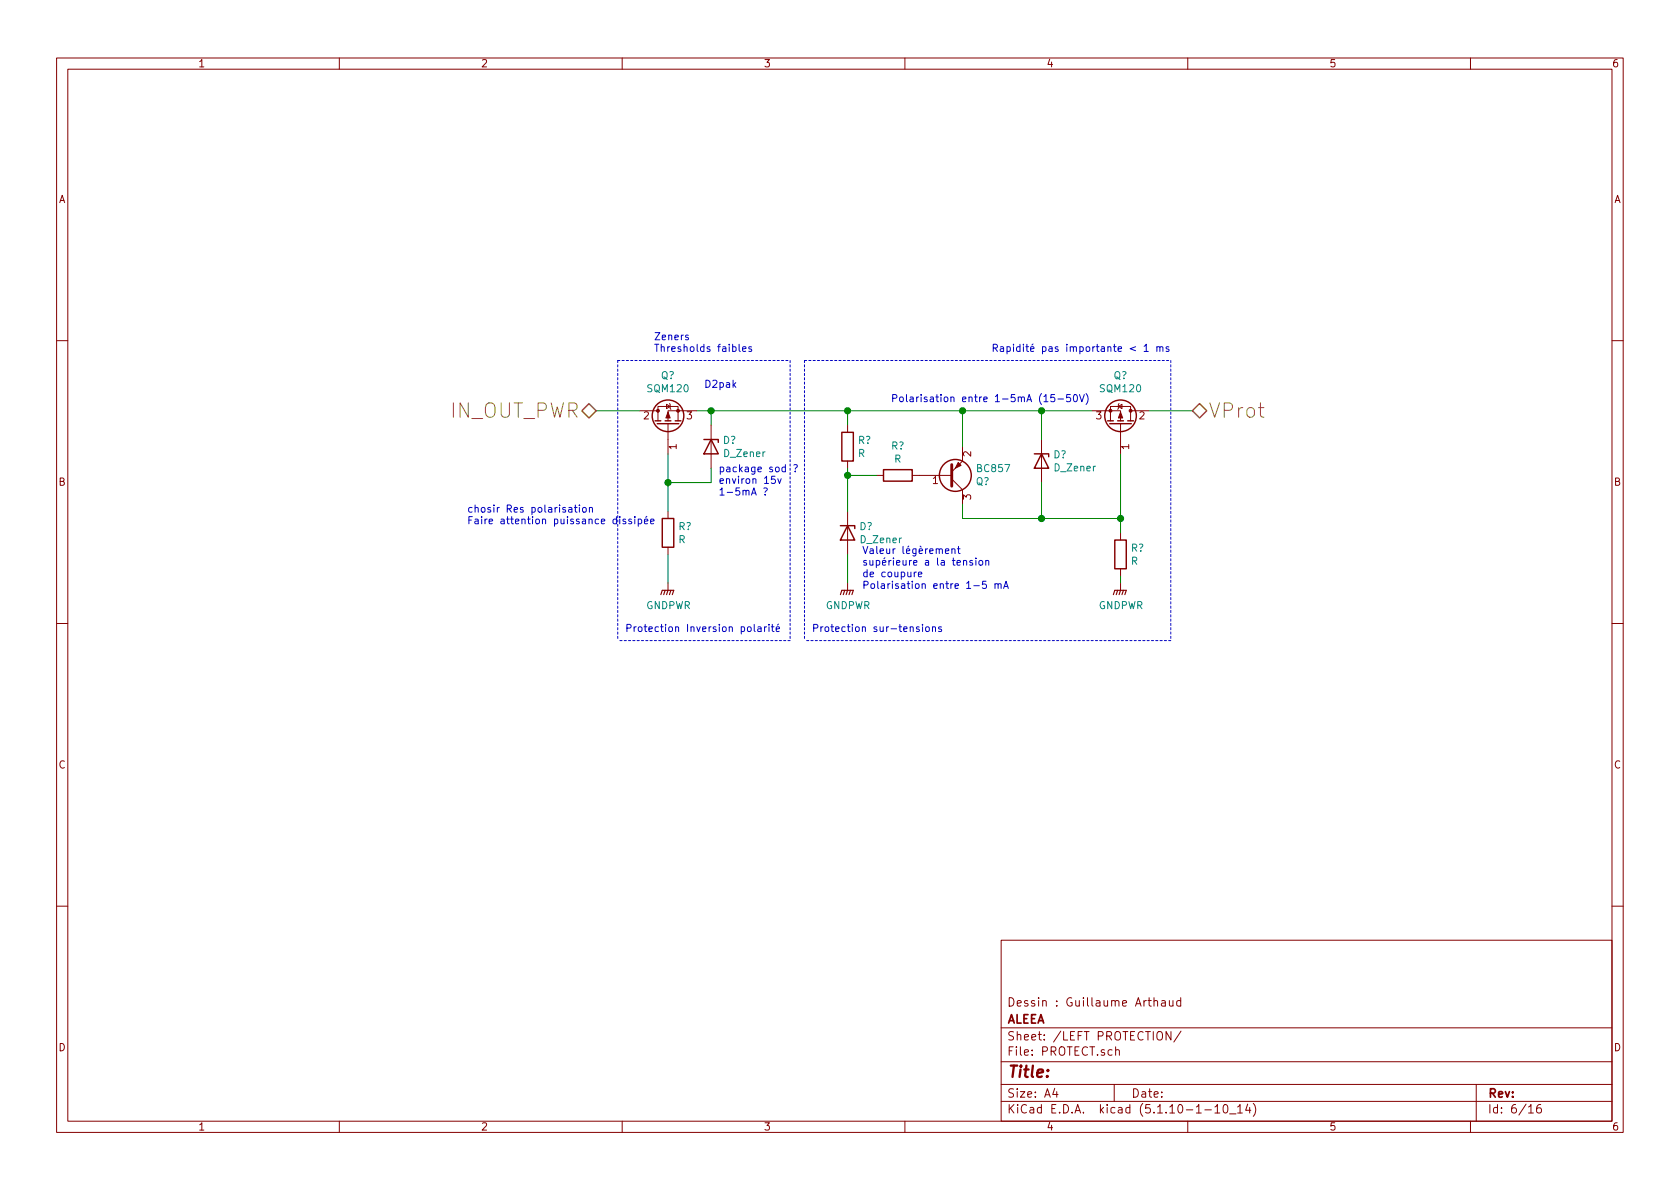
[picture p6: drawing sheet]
<svg xmlns="http://www.w3.org/2000/svg" width="297mm" height="210mm" viewBox="0 0 297 210" stroke-linecap="round" stroke-linejoin="round" font-family="sans-serif">
<g fill="none" stroke="#840000" stroke-width=".18">
<path d="M10 10.3h277v189.9h-277zM12 12.2h273v186.1h-273zM60 10.3v1.9M110 10.3v1.9M160 10.3v1.9M210 10.3v1.9M260 10.3v1.9M10 60.2h2M113 72.6h3.3M116.3 74.4v-2.5h3.6v2.5M117.9 71.5l.6 .4-.6 .4zM118.1 74.9v5.4"/>
<path d="M118.4 71.4l.1 .1v.8l.1 .1M123.2 72.6h-5.1v1.8M125.7 75.2v7.6M149.9 75.2v1.2M170.2 79v2.5l-1.9 1.9M184.1 77.7v7.6M193 72.6h5.1v1.8M196.3 74.4v-2.5h3.6v2.5M197.7 71.9l.7-.4v.8zM197.9 71.4l-.2 .1v.8l-.1 .1M198.1 74.9v5.4M199.9 72.6h3.3"/>
<path d="M285 60.2h2M118.1 90.4v1.3M118.1 96.8v1.2M149.9 81.5v1.3M149.9 90.4v7.6M154.9 84.1h1.3M161.3 84.1h7M168.3 84.7l1.9 1.9v2.5M198.1 94.2v1.3M10 110.3h2M118.1 103.1v1.3M149.9 103.1v1.3"/>
<path d="M198.1 100.6v1.2M198.1 103.1v1.3M285 110.3h2M10 160.2h2M177 166.3h108v32h-108zM204 177.1l.3-.2 .3 .1 .1 .9M204 176.4v1.5M205.4 177h.6v.9M206 177.3l-.5 .1a.29 .29 0 0 0-.2 .2 .29 .29 0 0 0 .2 .3l.5-.1M206.8 176.9v.9l.4 .1 .2-.1M207.4 176.9v1M208.8 177l-.5-.1-.2 .3v.6l.2 .1 .5-.1"/>
<path d="M208.8 176.4v1.5M285 160.2h2M60 198.3v1.9M110 198.3v1.9M160 198.3v1.9M177 194.8h108M177 191.8h108M177 187.8h108M177 181.8h108M186.5 192.5l-.4 1h1M186.8 193v1M197 191.8v3"/>
<path d="M197.3 185.7a.37 .37 0 0 1 .6 .1v.8M197.3 185.1v1.5M207 182.4v1.5l-.8-1.5v1.5M208.8 182.3l-1.3 2M210 198.3v1.9M213 196.3h1.2M214.8 195.8l.4-.5v1.5M214.8 196.8h.9M216.4 195.5l.3-.2a.94 .94 0 0 1 0 1.5l-.4-.3v-.6zM217.4 197h1.1M218.8 195.8l.5-.5v1.5M218.8 196.8h.9"/>
<path d="M220.6 195.2l-.4 1.1h1M221 195.8v1M221.6 195.1a1.71 1.71 0 0 1 0 2.3M260 198.3v1.9M261 191.8v6.5M270.3 195.8l.4-.5v1.5M270.3 196.8h.8M272.4 195.3a.62 .62 0 0 0-.7 .7l.1 .7 .2 .1 .5-.1v-.5l-.1-.2-.4-.1-.3 .3"/>
</g>
<path d="M116.8 105.2l.3-.8h2l-.2 .8M117.6 104.4l-.3 .8M118.1 104.4l-.2 .8M118.6 104.4l-.2 .8M148.6 105.2l.2-.8h2.1l-.3 .8M149.4 104.4l-.3 .8M149.9 104.4l-.3 .8M150.4 104.4l-.3 .8M196.8 105.2l.3-.8h2l-.2 .8M197.6 104.4l-.2 .8M198.1 104.4l-.2 .8M198.6 104.4l-.2 .8" fill="none" stroke="#840000" stroke-width=".2"/>
<g fill="none" stroke="#840000" stroke-width=".25">
<path d="M115.8 74.4h1M116.2 74.9h3.8M117.6 74.4h1M119.4 74.4h1M124.5 77.7h2.5v.5M125.7 77.7l1.3 2.6h-2.5zM148.8 76.4h2.1v5.1h-2.1zM195.8 74.4h1M196.2 74.9h3.8M197.6 74.4h1M199.4 74.4h1M117.1 91.7h2v5.1h-2z"/>
<path d="M148.6 93h2.5v.5M149.9 93l1.2 2.5h-2.5zM156.2 83.1h5.1v2h-5.1zM182.9 80.3h2.5v.5M184.1 80.3l1.3 2.5h-2.5zM197.1 95.5h2v5.1h-2z"/>
<circle cx="118.1" cy="73.5" r="2.79"/>
<circle cx="198.1" cy="73.5" r="2.79"/>
<circle cx="168.9" cy="84.1" r="2.82"/>
</g>
<g fill="#840000" stroke="#840000" stroke-width=".18">
<path d="M118.1 72.9l.4 1h-.8z"/>
<path d="M198.1 72.9l.4 1h-.8z"/>
<path d="M169.4 81.8l.5 .5-1 .5z"/>
<circle cx="119.9" cy="72.6" r=".25"/>
<circle cx="116.3" cy="72.6" r=".25"/>
<circle cx="196.3" cy="72.6" r=".25"/>
<circle cx="199.9" cy="72.6" r=".25"/>
</g>
<path d="M168.3 82.2v3.8" fill="none" stroke="#840000" stroke-width=".51"/>
<path d="M109.2 63.7h30.5M109.2 63.7v49.6M139.7 63.7v49.6M142.2 63.7v49.6M142.2 63.7h64.8M207 63.7v49.6M139.7 113.3h-30.5M207 113.3h-64.8" fill="none" stroke="#0000c2" stroke-width=".18" stroke-dasharray=".4 .4"/>
<g fill="none" stroke="#008400" stroke-width=".18">
<path d="M105.4 72.6h7.6M123.2 72.6h69.8M125.7 72.6v2.6M149.9 72.6v2.6M170.2 72.6v6.4M184.1 72.6v5.1M203.2 72.6h7.6M118.1 80.3v10.1M118.1 98v5.1M125.7 82.8v2.5h-7.6M149.9 84.1h5M149.9 82.8v7.6"/>
<path d="M149.9 98v5.1M170.2 89.1v2.6h27.9M184.1 85.3v6.4M198.1 80.3v13.9M198.1 101.8v1.3"/>
</g>
<path d="M102.9 72.6l1.2-1.2 1.3 1.2-1.3 1.3zM210.8 72.6l1.3-1.2 1.3 1.2-1.3 1.3z" fill="none" stroke="#848400" stroke-width=".25"/>
<g fill="none" stroke="#0000c2" stroke-width=".18">
<path d="M121.7 59.3h-.3l-.2 .1 .1 .2 .4 .1v.3h-.5M130.7 60.9v1.1l.2 .1M131.3 61.7l.6-.1v-.2l-.4-.1-.2 .2 .1 .6h.5M132.9 61.4l-.3-.1-.2 .2v.2l.5 .1v.3h-.5M184.6 70.1l.3-.3v1.2M184.6 71h.7M186.5 69.8h-.6l-.1 .6 .2-.1 .5 .1v.5l-.2 .1-.5-.1M187 70.6h1M189.2 69.8h-.6v.6l.5-.1 .2 .2v.3l-.2 .2-.5-.1M189.9 69.9l.2-.1a.67 .67 0 0 1 .4 .6 .67 .67 0 0 1-.4 .6l-.2-.1-.1-.3zM190.9 69.8l.4 1.2 .4-1.2M192 69.6a1.47 1.47 0 0 1 0 1.9"/>
<path d="M200.8 61.3l-1 .4 1 .3M202.3 61.2l.4-.3v1.2M202.3 62.1h.7M204.5 61.4l.2-.1 .3 .1 .1 .7M204.5 61.3v.8M205.1 61.5l.2-.2 .3 .1v.7M206.7 61.4l-.4-.1-.1 .2v.2l.5 .1v.3h-.5M100.6 89.8h.5v.8M101.1 90l-.4 .1-.2 .2 .2 .3 .4-.1M101.5 89.7h.5M101.7 89.3v1.1l.3 .2M102.4 89.3v.1"/>
<path d="M102.4 89.7v.9M103 89.9l.2-.2 .4 .2 .1 .4-.2 .2-.3 .1-.2-.2zM104.2 89.9l.2-.2 .3 .1v.8M104.2 89.7v.9M110.6 91.8h-.3l-.2 .2 .1 .1 .4 .2v.3h-.5M111.6 91.8h-.3l-.1 .2v.1l.4 .2v.3h-.4M112.2 91.4v.1M112.2 91.8v.8M112.9 91.8h.3l.3 .2-.2 .6h-.4M112.9 91.8v1.3M113.9 92.2l.7-.1-.1-.3h-.4l-.2 .2 .1 .6h.5M114.4 91.3l-.2 .2"/>
<path d="M115 92.2l.6-.1v-.3h-.4l-.2 .2 .1 .6h.5M135.1 86.4l.4-.1 .2 .2-.4 .6M135.3 87.4v.1M137 84.2h-.6v.6l.5-.1 .2 .3v.3l-.2 .2-.5-.1M137.5 84.7l.3 .8 .3-.8M140.4 82.2h.4l.2 .1-.4 .7M140.6 83.3v.1M167.2 97.5l.6-.1-.1-.3-.4-.1-.1 .2v.6h.5M168.3 97.2l.2-.2 .3 .1 .1 .8M168.3 97v.9M169.3 97h.4M169.5 96.6v1.1l.2 .2"/>
<path d="M170.4 99.2l.1-.1 .3 .1 .1 .7M171.9 99.2l-.3-.1-.2 .2 .1 .2 .4 .1v.3h-.5M172.5 98.7v.1M172.5 99.1v.8M173.2 99.2l.3-.1 .3 .2-.2 .6h-.3l-.2-.2zM174.3 99.2l.2-.1 .3 .1v.7M174.3 99.1v.8M133.3 110.4v1.1l.2 .2M134 110.9h.5l.1 .8M134.6 111.1l-.5 .1-.1 .2v.2h.6M135.2 110.8v.9M135.5 110.8l-.2 .1-.1 .2"/>
<path d="M136 110.4v.1M136 110.8v.9M136.4 110.8h.5M136.6 110.4v1.1l.3 .2M137.2 111.2l.6-.1v-.2l-.4-.1-.2 .2 .1 .6h.5M137.6 110.4l-.1 .1M162 101.2l-.4 .2M162.4 101.6l.6-.1-.1-.3h-.3l-.2 .1v.6h.5M162.5 110.9l-.3-.1-.2 .2 .1 .2 .4 .1v.3h-.5M163.1 110.4v.1M163.1 110.8v.9M163.7 111l.2-.2 .4 .2v.4l-.1 .2-.3 .1-.2-.1z"/>
<path d="M164.9 111l.1-.2 .4 .1v.8M164.9 110.8v.9M166.4 110.9l-.3-.1-.2 .2 .1 .2 .4 .1v.3h-.5M172.2 103.6h1M174.3 102.8h-.5l-.1 .6 .5-.1 .2 .2v.3l-.2 .3-.5-.2M175.9 103.3l.2-.1 .3 .1 .1 .8M175.9 103.2v.9M176.5 103.4l.2-.2 .3 .1v.8M177.4 104.1l.5-1.3 .4 1.3M177.6 103.7h.6"/>
</g>
<g fill="#008400" stroke="#008400" stroke-width=".25">
<circle cx="184.2" cy="91.7" r=".51"/>
<circle cx="198.1" cy="91.7" r=".51"/>
<circle cx="125.7" cy="72.6" r=".51"/>
<circle cx="184.2" cy="72.6" r=".51"/>
<circle cx="149.9" cy="84.1" r=".51"/>
<circle cx="170.2" cy="72.6" r=".51"/>
<circle cx="149.9" cy="72.6" r=".51"/>
<circle cx="118.1" cy="85.3" r=".51"/>
</g>
<g font-size="3.5" fill="#848400">
<text x="79.4" y="73.9">IN_OUT_PWR</text>
<text x="213.6" y="73.9">VProt</text>
</g>
<text font-size="2.8" fill="#840000" x="178" y="190.5">Title:</text>
<g font-size="2.1" fill="#840000">
<text x="178" y="178">Dessin : Guillaume Arthaud</text>
<text x="178" y="184">Sheet: /LEFT PROTECTION/</text>
<text x="178" y="181">ALEEA</text>
<text x="178" y="186.7">File: PROTECT.sch</text>
<text x="178" y="196.9">KiCad E.D.A. kicad (5.1.10-1-10_14)</text>
<text x="178" y="194.1">Size: A4</text>
<text x="200" y="194.1">Date:</text>
<text x="263" y="194.1">Rev:</text>
<text x="263" y="196.9">Id: 6/16</text>
</g>
<g font-size="1.8" fill="#840000">
<text x="35" y="11.9">1</text>
<text x="85" y="11.9">2</text>
<text x="135" y="11.9">3</text>
<text x="185" y="11.9">4</text>
<text x="235" y="11.9">5</text>
<text x="285" y="11.9">6</text>
<text x="10.4" y="35.9">A</text>
<text x="285.4" y="35.9">A</text>
<text x="113.8" y="74.2">2</text>
<text x="121.4" y="74.2">3</text>
<text x="193.8" y="74.2">3</text>
<text x="201.4" y="74.2">2</text>
<text x="119.6" y="79.5" transform="rotate(-90 119.6 79.5)">1</text>
<text x="171.7" y="80.7" transform="rotate(-90 171.7 80.7)">2</text>
<text x="199.6" y="79.5" transform="rotate(-90 199.6 79.5)">1</text>
<text x="10.4" y="85.9">B</text>
<text x="164.9" y="85.6">1</text>
<text x="171.7" y="88.4" transform="rotate(-90 171.7 88.4)">3</text>
<text x="285.4" y="85.9">B</text>
<text x="10.4" y="135.9">C</text>
<text x="285.4" y="135.9">C</text>
<text x="10.4" y="185.9">D</text>
<text x="285.4" y="185.9">D</text>
<text x="35" y="199.9">1</text>
<text x="85" y="199.9">2</text>
<text x="135" y="199.9">3</text>
<text x="185" y="199.9">4</text>
<text x="235" y="199.9">5</text>
<text x="285" y="199.9">6</text>
</g>
<g font-size="1.8" fill="#0000c2">
<text x="115.6" y="60.2">Zeners</text>
<text x="115.6" y="62.2">Thresholds faibles</text>
<text x="175.3" y="62.2">Rapidité pas importante &lt; 1 ms</text>
<text x="124.5" y="68.6">D2pak</text>
<text x="157.5" y="71.1">Polarisation entre 1-5mA (15-50V)</text>
<text x="127" y="83.5">package sod ?</text>
<text x="127" y="85.6">environ 15v</text>
<text x="127" y="87.6">1-5mA ?</text>
<text x="82.5" y="90.6">chosir Res polarisation</text>
<text x="82.5" y="92.7">Faire attention puissance dissipée</text>
<text x="152.4" y="98">Valeur légèrement</text>
<text x="152.4" y="100">supérieure a la tension</text>
<text x="152.4" y="102.1">de coupure</text>
<text x="152.4" y="104.1">Polarisation entre 1-5 mA</text>
<text x="110.5" y="111.8">Protection Inversion polarité</text>
<text x="143.5" y="111.8">Protection sur-tensions</text>
</g>
<g font-size="1.8" fill="#008484">
<text x="114.6" y="69.4">SQM120</text>
<text x="116.9" y="67.1">Q?</text>
<text x="194.6" y="69.4">SQM120</text>
<text x="196.9" y="67.1">Q?</text>
<text x="127.8" y="78.5">D?</text>
<text x="128.1" y="80.8">D_Zener</text>
<text x="151.7" y="78.5">R?</text>
<text x="151.7" y="80.8">R</text>
<text x="157.6" y="79.5">R?</text>
<text x="158.1" y="81.8">R</text>
<text x="172.9" y="83.5">BC857</text>
<text x="186.3" y="81">D?</text>
<text x="186.5" y="83.4">D_Zener</text>
<text x="172.5" y="85.8">Q?</text>
<text x="120" y="93.7">R?</text>
<text x="152" y="93.7">D?</text>
<text x="120" y="96.1">R</text>
<text x="152.2" y="96.1">D_Zener</text>
<text x="200" y="97.6">R?</text>
<text x="200" y="99.9">R</text>
<text x="114.2" y="107.7">GNDPWR</text>
<text x="145.9" y="107.7">GNDPWR</text>
<text x="194.2" y="107.7">GNDPWR</text>
</g>
</svg>
